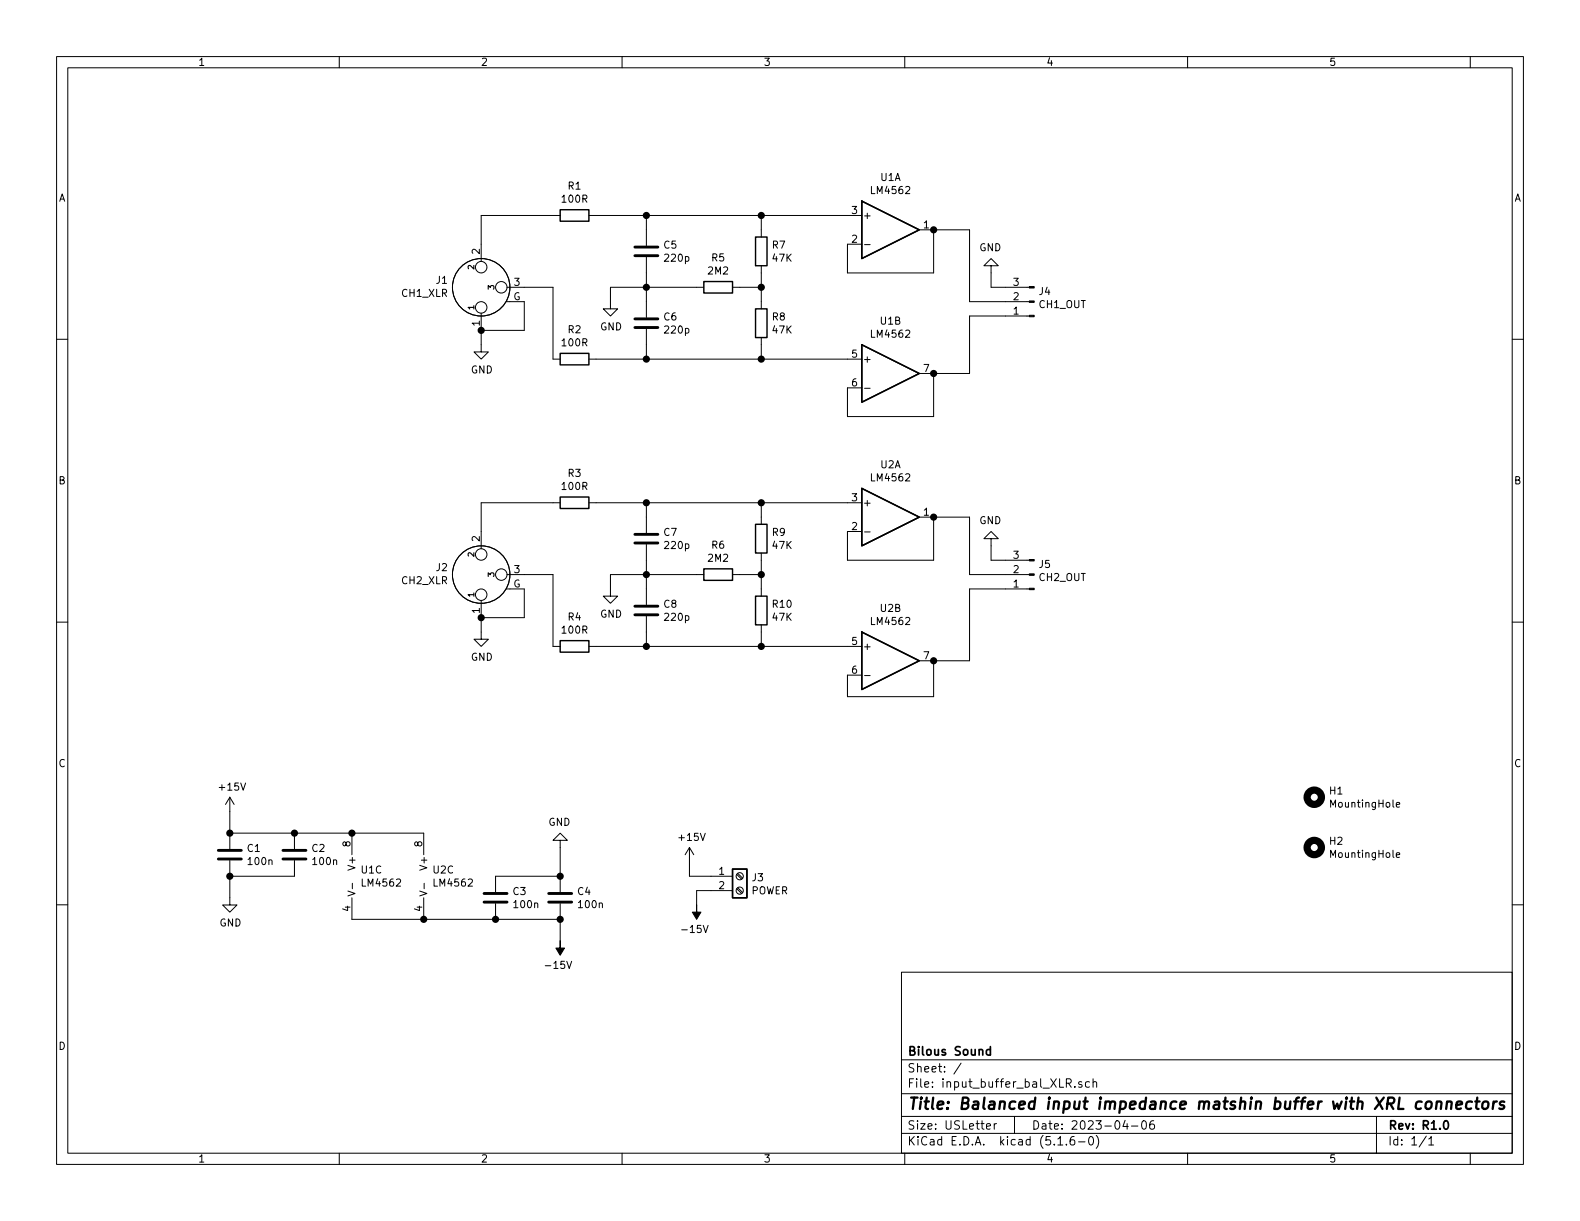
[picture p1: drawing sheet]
EESchema Schematic File Version 4
EELAYER 30 0
EELAYER END
$Descr USLetter 11000 8500
encoding utf-8
Sheet 1 1
Title "Balanced input impedance matshin buffer with XRL connectors"
Date "2023-04-06"
Rev "R1.0"
Comp "Bilous Sound"
Comment1 ""
Comment2 ""
Comment3 ""
Comment4 ""
$EndDescr
$Comp
L Device:R R1
U 1 1
P 4000 1500
F 0 "R1" V 3793 1500 50  0000 C CNN
F 1 "100R" V 3884 1500 50  0000 C CNN
F 2 "local_footprint_lib:R_Axial_DIN0207_L6.3mm_D2.5mm_P10.16mm_Horizontal_centered" V 3930 1500 50  0001 C CNN
F 3 "~" H 4000 1500 50  0001 C CNN
	1    4000 1500
	0    1    1    0   
$EndComp
$Comp
L Device:R R2
U 1 1
P 4000 2500
F 0 "R2" V 3793 2500 50  0000 C CNN
F 1 "100R" V 3884 2500 50  0000 C CNN
F 2 "local_footprint_lib:R_Axial_DIN0207_L6.3mm_D2.5mm_P10.16mm_Horizontal_centered" V 3930 2500 50  0001 C CNN
F 3 "~" H 4000 2500 50  0001 C CNN
	1    4000 2500
	0    1    1    0   
$EndComp
$Comp
L Device:R R3
U 1 1
P 4000 3500
F 0 "R3" V 3793 3500 50  0000 C CNN
F 1 "100R" V 3884 3500 50  0000 C CNN
F 2 "local_footprint_lib:R_Axial_DIN0207_L6.3mm_D2.5mm_P10.16mm_Horizontal_centered" V 3930 3500 50  0001 C CNN
F 3 "~" H 4000 3500 50  0001 C CNN
	1    4000 3500
	0    1    1    0   
$EndComp
$Comp
L Device:R R4
U 1 1
P 4000 4500
F 0 "R4" V 3793 4500 50  0000 C CNN
F 1 "100R" V 3884 4500 50  0000 C CNN
F 2 "local_footprint_lib:R_Axial_DIN0207_L6.3mm_D2.5mm_P10.16mm_Horizontal_centered" V 3930 4500 50  0001 C CNN
F 3 "~" H 4000 4500 50  0001 C CNN
	1    4000 4500
	0    1    1    0   
$EndComp
$Comp
L Device:C C5
U 1 1
P 4500 1750
F 0 "C5" H 4615 1796 50  0000 L CNN
F 1 "220p" H 4615 1705 50  0000 L CNN
F 2 "Capacitor_THT:C_Rect_L7.2mm_W4.5mm_P5.00mm_FKS2_FKP2_MKS2_MKP2" H 4538 1600 50  0001 C CNN
F 3 "~" H 4500 1750 50  0001 C CNN
	1    4500 1750
	1    0    0    -1  
$EndComp
$Comp
L Device:C C6
U 1 1
P 4500 2250
F 0 "C6" H 4615 2296 50  0000 L CNN
F 1 "220p" H 4615 2205 50  0000 L CNN
F 2 "Capacitor_THT:C_Rect_L7.2mm_W4.5mm_P5.00mm_FKS2_FKP2_MKS2_MKP2" H 4538 2100 50  0001 C CNN
F 3 "~" H 4500 2250 50  0001 C CNN
	1    4500 2250
	1    0    0    -1  
$EndComp
$Comp
L Device:C C7
U 1 1
P 4500 3750
F 0 "C7" H 4615 3796 50  0000 L CNN
F 1 "220p" H 4615 3705 50  0000 L CNN
F 2 "Capacitor_THT:C_Rect_L7.2mm_W4.5mm_P5.00mm_FKS2_FKP2_MKS2_MKP2" H 4538 3600 50  0001 C CNN
F 3 "~" H 4500 3750 50  0001 C CNN
	1    4500 3750
	1    0    0    -1  
$EndComp
$Comp
L Device:C C8
U 1 1
P 4500 4250
F 0 "C8" H 4615 4296 50  0000 L CNN
F 1 "220p" H 4615 4205 50  0000 L CNN
F 2 "Capacitor_THT:C_Rect_L7.2mm_W4.5mm_P5.00mm_FKS2_FKP2_MKS2_MKP2" H 4538 4100 50  0001 C CNN
F 3 "~" H 4500 4250 50  0001 C CNN
	1    4500 4250
	1    0    0    -1  
$EndComp
$Comp
L Device:R R5
U 1 1
P 5000 2000
F 0 "R5" V 4793 2000 50  0000 C CNN
F 1 "2M2" V 4884 2000 50  0000 C CNN
F 2 "local_footprint_lib:R_Axial_DIN0207_L6.3mm_D2.5mm_P10.16mm_Horizontal_centered" V 4930 2000 50  0001 C CNN
F 3 "~" H 5000 2000 50  0001 C CNN
	1    5000 2000
	0    1    1    0   
$EndComp
$Comp
L Device:R R7
U 1 1
P 5300 1750
F 0 "R7" H 5370 1796 50  0000 L CNN
F 1 "47K" H 5370 1705 50  0000 L CNN
F 2 "local_footprint_lib:R_Axial_DIN0207_L6.3mm_D2.5mm_P10.16mm_Horizontal_centered" V 5230 1750 50  0001 C CNN
F 3 "~" H 5300 1750 50  0001 C CNN
	1    5300 1750
	1    0    0    -1  
$EndComp
$Comp
L Device:R R8
U 1 1
P 5300 2250
F 0 "R8" H 5370 2296 50  0000 L CNN
F 1 "47K" H 5370 2205 50  0000 L CNN
F 2 "local_footprint_lib:R_Axial_DIN0207_L6.3mm_D2.5mm_P10.16mm_Horizontal_centered" V 5230 2250 50  0001 C CNN
F 3 "~" H 5300 2250 50  0001 C CNN
	1    5300 2250
	1    0    0    -1  
$EndComp
$Comp
L Device:R R6
U 1 1
P 5000 4000
F 0 "R6" V 4793 4000 50  0000 C CNN
F 1 "2M2" V 4884 4000 50  0000 C CNN
F 2 "local_footprint_lib:R_Axial_DIN0207_L6.3mm_D2.5mm_P10.16mm_Horizontal_centered" V 4930 4000 50  0001 C CNN
F 3 "~" H 5000 4000 50  0001 C CNN
	1    5000 4000
	0    1    1    0   
$EndComp
$Comp
L Device:R R9
U 1 1
P 5300 3750
F 0 "R9" H 5370 3796 50  0000 L CNN
F 1 "47K" H 5370 3705 50  0000 L CNN
F 2 "local_footprint_lib:R_Axial_DIN0207_L6.3mm_D2.5mm_P10.16mm_Horizontal_centered" V 5230 3750 50  0001 C CNN
F 3 "~" H 5300 3750 50  0001 C CNN
	1    5300 3750
	1    0    0    -1  
$EndComp
$Comp
L Device:R R10
U 1 1
P 5300 4250
F 0 "R10" H 5370 4296 50  0000 L CNN
F 1 "47K" H 5370 4205 50  0000 L CNN
F 2 "local_footprint_lib:R_Axial_DIN0207_L6.3mm_D2.5mm_P10.16mm_Horizontal_centered" V 5230 4250 50  0001 C CNN
F 3 "~" H 5300 4250 50  0001 C CNN
	1    5300 4250
	1    0    0    -1  
$EndComp
$Comp
L Amplifier_Operational:LM4562 U1
U 1 1
P 6200 1600
F 0 "U1" H 6200 1967 50  0000 C CNN
F 1 "LM4562" H 6200 1876 50  0000 C CNN
F 2 "local_footprint_lib:DIP-8_W7.62mm_centered" H 6200 1600 50  0001 C CNN
F 3 "http://www.ti.com/lit/ds/symlink/lm4562.pdf" H 6200 1600 50  0001 C CNN
	1    6200 1600
	1    0    0    -1  
$EndComp
$Comp
L Amplifier_Operational:LM4562 U1
U 2 1
P 6200 2600
F 0 "U1" H 6200 2967 50  0000 C CNN
F 1 "LM4562" H 6200 2876 50  0000 C CNN
F 2 "local_footprint_lib:DIP-8_W7.62mm_centered" H 6200 2600 50  0001 C CNN
F 3 "http://www.ti.com/lit/ds/symlink/lm4562.pdf" H 6200 2600 50  0001 C CNN
	2    6200 2600
	1    0    0    -1  
$EndComp
$Comp
L Amplifier_Operational:LM4562 U1
U 3 1
P 2550 6100
F 0 "U1" H 2508 6146 50  0000 L CNN
F 1 "LM4562" H 2508 6055 50  0000 L CNN
F 2 "local_footprint_lib:DIP-8_W7.62mm_centered" H 2550 6100 50  0001 C CNN
F 3 "http://www.ti.com/lit/ds/symlink/lm4562.pdf" H 2550 6100 50  0001 C CNN
	3    2550 6100
	1    0    0    -1  
$EndComp
$Comp
L Amplifier_Operational:LM4562 U2
U 1 1
P 6200 3600
F 0 "U2" H 6200 3967 50  0000 C CNN
F 1 "LM4562" H 6200 3876 50  0000 C CNN
F 2 "local_footprint_lib:DIP-8_W7.62mm_centered" H 6200 3600 50  0001 C CNN
F 3 "http://www.ti.com/lit/ds/symlink/lm4562.pdf" H 6200 3600 50  0001 C CNN
	1    6200 3600
	1    0    0    -1  
$EndComp
$Comp
L Amplifier_Operational:LM4562 U2
U 2 1
P 6200 4600
F 0 "U2" H 6200 4967 50  0000 C CNN
F 1 "LM4562" H 6200 4876 50  0000 C CNN
F 2 "local_footprint_lib:DIP-8_W7.62mm_centered" H 6200 4600 50  0001 C CNN
F 3 "http://www.ti.com/lit/ds/symlink/lm4562.pdf" H 6200 4600 50  0001 C CNN
	2    6200 4600
	1    0    0    -1  
$EndComp
$Comp
L Amplifier_Operational:LM4562 U2
U 3 1
P 3050 6100
F 0 "U2" H 3008 6146 50  0000 L CNN
F 1 "LM4562" H 3008 6055 50  0000 L CNN
F 2 "local_footprint_lib:DIP-8_W7.62mm_centered" H 3050 6100 50  0001 C CNN
F 3 "http://www.ti.com/lit/ds/symlink/lm4562.pdf" H 3050 6100 50  0001 C CNN
	3    3050 6100
	1    0    0    -1  
$EndComp
$Comp
L Device:C C3
U 1 1
P 3450 6250
F 0 "C3" H 3565 6296 50  0000 L CNN
F 1 "100n" H 3565 6205 50  0000 L CNN
F 2 "local_footprint_lib:C_Disc_D3.8mm_W2.6mm_P2.50mm_centered" H 3488 6100 50  0001 C CNN
F 3 "~" H 3450 6250 50  0001 C CNN
	1    3450 6250
	1    0    0    -1  
$EndComp
$Comp
L Device:C C4
U 1 1
P 3900 6250
F 0 "C4" H 4015 6296 50  0000 L CNN
F 1 "100n" H 4015 6205 50  0000 L CNN
F 2 "local_footprint_lib:C_Disc_D3.8mm_W2.6mm_P2.50mm_centered" H 3938 6100 50  0001 C CNN
F 3 "~" H 3900 6250 50  0001 C CNN
	1    3900 6250
	1    0    0    -1  
$EndComp
$Comp
L Device:C C1
U 1 1
P 1600 5950
F 0 "C1" H 1715 5996 50  0000 L CNN
F 1 "100n" H 1715 5905 50  0000 L CNN
F 2 "local_footprint_lib:C_Disc_D3.8mm_W2.6mm_P2.50mm_centered" H 1638 5800 50  0001 C CNN
F 3 "~" H 1600 5950 50  0001 C CNN
	1    1600 5950
	1    0    0    -1  
$EndComp
$Comp
L Device:C C2
U 1 1
P 2050 5950
F 0 "C2" H 2165 5996 50  0000 L CNN
F 1 "100n" H 2165 5905 50  0000 L CNN
F 2 "local_footprint_lib:C_Disc_D3.8mm_W2.6mm_P2.50mm_centered" H 2088 5800 50  0001 C CNN
F 3 "~" H 2050 5950 50  0001 C CNN
	1    2050 5950
	1    0    0    -1  
$EndComp
$Comp
L Connector:Conn_01x03_Male J4
U 1 1
P 7200 2100
F 0 "J4" H 7172 2032 50  0000 R CNN
F 1 "CH1_OUT" H 7172 2123 50  0000 R CNN
F 2 "local_footprint_lib:TerminalBlock_ Amphenol_01_03_P3.50mm" H 7200 2100 50  0001 C CNN
F 3 "~" H 7200 2100 50  0001 C CNN
	1    7200 2100
	-1   0    0    1   
$EndComp
$Comp
L Connector:Conn_01x03_Male J5
U 1 1
P 7200 4000
F 0 "J5" H 7172 3932 50  0000 R CNN
F 1 "CH2_OUT" H 7172 4023 50  0000 R CNN
F 2 "local_footprint_lib:TerminalBlock_ Amphenol_01_03_P3.50mm" H 7200 4000 50  0001 C CNN
F 3 "~" H 7200 4000 50  0001 C CNN
	1    7200 4000
	-1   0    0    1   
$EndComp
$Comp
L Connector:XLR3_Ground J2
U 1 1
P 3350 4000
F 0 "J2" V 3396 4228 50  0000 L CNN
F 1 "CH2_XLR" V 3305 4228 50  0000 L CNN
F 2 "local_footprint_lib:Jack_XLR_Neutrik_NC3FAAH2_Horizontal_centered" H 3350 4000 50  0001 C CNN
F 3 " ~" H 3350 4000 50  0001 C CNN
	1    3350 4000
	0    -1   -1   0   
$EndComp
$Comp
L Connector:XLR3_Ground J1
U 1 1
P 3350 2000
F 0 "J1" V 3396 2228 50  0000 L CNN
F 1 "CH1_XLR" V 3305 2228 50  0000 L CNN
F 2 "local_footprint_lib:Jack_XLR_Neutrik_NC3FAAH2_Horizontal_centered" H 3350 2000 50  0001 C CNN
F 3 " ~" H 3350 2000 50  0001 C CNN
	1    3350 2000
	0    -1   -1   0   
$EndComp
$Comp
L power:GND #PWR05
U 1 1
P 4250 2100
F 0 "#PWR05" H 4250 1850 50  0001 C CNN
F 1 "GND" H 4255 1927 50  0000 C CNN
F 2 "" H 4250 2100 50  0001 C CNN
F 3 "" H 4250 2100 50  0001 C CNN
	1    4250 2100
	1    0    0    -1  
$EndComp
Wire Wire Line
	4850 2000 4500 2000
Wire Wire Line
	3650 2000 3850 2000
Wire Wire Line
	3850 2000 3850 2500
Wire Wire Line
	4150 2500 4500 2500
Wire Wire Line
	5900 1500 5300 1500
Wire Wire Line
	3350 1500 3350 1700
Wire Wire Line
	3650 2100 3650 2300
Wire Wire Line
	3650 2300 3350 2300
$Comp
L power:GND #PWR03
U 1 1
P 3350 2400
F 0 "#PWR03" H 3350 2150 50  0001 C CNN
F 1 "GND" H 3355 2227 50  0000 C CNN
F 2 "" H 3350 2400 50  0001 C CNN
F 3 "" H 3350 2400 50  0001 C CNN
	1    3350 2400
	1    0    0    -1  
$EndComp
Wire Wire Line
	3350 2300 3350 2400
Connection ~ 3350 2300
Wire Wire Line
	4500 2100 4500 2000
Connection ~ 4500 2000
Wire Wire Line
	4500 1900 4500 2000
Wire Wire Line
	4500 1600 4500 1500
Connection ~ 4500 1500
Wire Wire Line
	4500 1500 4150 1500
Wire Wire Line
	4500 2400 4500 2500
Connection ~ 4500 2500
Wire Wire Line
	4500 2500 5300 2500
Wire Wire Line
	5150 2000 5300 2000
Wire Wire Line
	5300 2000 5300 1900
Wire Wire Line
	5300 2100 5300 2000
Connection ~ 5300 2000
Wire Wire Line
	5300 2400 5300 2500
Connection ~ 5300 2500
Wire Wire Line
	5300 2500 5900 2500
Wire Wire Line
	5300 1600 5300 1500
Connection ~ 5300 1500
Wire Wire Line
	5300 1500 4500 1500
Wire Wire Line
	5900 1700 5900 1900
Wire Wire Line
	5900 1900 6500 1900
Wire Wire Line
	6500 1900 6500 1600
Wire Wire Line
	5900 2700 5900 2900
Wire Wire Line
	5900 2900 6500 2900
Wire Wire Line
	6500 2900 6500 2600
Wire Wire Line
	6750 1600 6750 2100
Wire Wire Line
	6750 2100 7000 2100
Wire Wire Line
	6500 1600 6750 1600
Connection ~ 6500 1600
Wire Wire Line
	6500 2600 6750 2600
Wire Wire Line
	6750 2600 6750 2200
Wire Wire Line
	6750 2200 7000 2200
Connection ~ 6500 2600
Wire Wire Line
	6500 3600 6750 3600
Wire Wire Line
	6750 3600 6750 4000
Wire Wire Line
	6750 4000 7000 4000
Wire Wire Line
	7000 4100 6750 4100
Wire Wire Line
	6750 4100 6750 4600
Wire Wire Line
	6750 4600 6500 4600
Wire Wire Line
	5900 3500 5300 3500
Wire Wire Line
	4150 4500 4500 4500
Wire Wire Line
	3350 3500 3350 3700
Wire Wire Line
	3650 4000 3850 4000
Wire Wire Line
	3850 4000 3850 4500
$Comp
L power:GND #PWR06
U 1 1
P 4250 4100
F 0 "#PWR06" H 4250 3850 50  0001 C CNN
F 1 "GND" H 4255 3927 50  0000 C CNN
F 2 "" H 4250 4100 50  0001 C CNN
F 3 "" H 4250 4100 50  0001 C CNN
	1    4250 4100
	1    0    0    -1  
$EndComp
Wire Wire Line
	4850 4000 4500 4000
Wire Wire Line
	4500 4100 4500 4000
Connection ~ 4500 4000
Wire Wire Line
	4500 4400 4500 4500
Connection ~ 4500 4500
Wire Wire Line
	4500 4500 5300 4500
Wire Wire Line
	4500 3900 4500 4000
Wire Wire Line
	4500 3600 4500 3500
Connection ~ 4500 3500
Wire Wire Line
	4500 3500 4150 3500
Wire Wire Line
	5300 3900 5300 4000
Wire Wire Line
	5150 4000 5300 4000
Connection ~ 5300 4000
Wire Wire Line
	5300 4000 5300 4100
Wire Wire Line
	5900 3700 5900 3900
Wire Wire Line
	5900 3900 6500 3900
Wire Wire Line
	6500 3900 6500 3600
Connection ~ 6500 3600
Wire Wire Line
	5900 4700 5900 4850
Wire Wire Line
	5900 4850 6500 4850
Wire Wire Line
	6500 4850 6500 4600
Connection ~ 6500 4600
Wire Wire Line
	3650 4100 3650 4300
Wire Wire Line
	3650 4300 3350 4300
$Comp
L power:GND #PWR04
U 1 1
P 3350 4400
F 0 "#PWR04" H 3350 4150 50  0001 C CNN
F 1 "GND" H 3355 4227 50  0000 C CNN
F 2 "" H 3350 4400 50  0001 C CNN
F 3 "" H 3350 4400 50  0001 C CNN
	1    3350 4400
	1    0    0    -1  
$EndComp
Wire Wire Line
	3350 4400 3350 4300
Connection ~ 3350 4300
Wire Wire Line
	5300 4400 5300 4500
Connection ~ 5300 4500
Wire Wire Line
	5300 4500 5900 4500
Wire Wire Line
	5300 3600 5300 3500
Connection ~ 5300 3500
Wire Wire Line
	5300 3500 4500 3500
$Comp
L power:GND #PWR013
U 1 1
P 6900 3800
F 0 "#PWR013" H 6900 3550 50  0001 C CNN
F 1 "GND" H 6905 3627 50  0000 C CNN
F 2 "" H 6900 3800 50  0001 C CNN
F 3 "" H 6900 3800 50  0001 C CNN
	1    6900 3800
	-1   0    0    1   
$EndComp
Wire Wire Line
	6900 3800 6900 3900
Wire Wire Line
	6900 3900 7000 3900
$Comp
L power:GND #PWR012
U 1 1
P 6900 1900
F 0 "#PWR012" H 6900 1650 50  0001 C CNN
F 1 "GND" H 6905 1727 50  0000 C CNN
F 2 "" H 6900 1900 50  0001 C CNN
F 3 "" H 6900 1900 50  0001 C CNN
	1    6900 1900
	-1   0    0    1   
$EndComp
Wire Wire Line
	6900 1900 6900 2000
Wire Wire Line
	6900 2000 7000 2000
Wire Wire Line
	2950 5800 2450 5800
Connection ~ 2450 5800
Wire Wire Line
	2450 6400 2950 6400
Connection ~ 2950 6400
Wire Wire Line
	2950 6400 3450 6400
Connection ~ 3450 6400
Wire Wire Line
	3450 6100 3900 6100
Wire Wire Line
	3450 6400 3900 6400
Wire Wire Line
	2050 5800 2450 5800
Connection ~ 2050 5800
Wire Wire Line
	1600 5800 2050 5800
Wire Wire Line
	1600 6100 2050 6100
$Comp
L power:GND #PWR02
U 1 1
P 1600 6250
F 0 "#PWR02" H 1600 6000 50  0001 C CNN
F 1 "GND" H 1605 6077 50  0000 C CNN
F 2 "" H 1600 6250 50  0001 C CNN
F 3 "" H 1600 6250 50  0001 C CNN
	1    1600 6250
	1    0    0    -1  
$EndComp
$Comp
L power:GND #PWR07
U 1 1
P 3900 5900
F 0 "#PWR07" H 3900 5650 50  0001 C CNN
F 1 "GND" H 3905 5727 50  0000 C CNN
F 2 "" H 3900 5900 50  0001 C CNN
F 3 "" H 3900 5900 50  0001 C CNN
	1    3900 5900
	-1   0    0    1   
$EndComp
Wire Wire Line
	3900 5900 3900 6100
Connection ~ 3900 6100
Wire Wire Line
	1600 6250 1600 6100
Connection ~ 1600 6100
$Comp
L power:+15V #PWR01
U 1 1
P 1600 5650
F 0 "#PWR01" H 1600 5500 50  0001 C CNN
F 1 "+15V" H 1615 5823 50  0000 C CNN
F 2 "" H 1600 5650 50  0001 C CNN
F 3 "" H 1600 5650 50  0001 C CNN
	1    1600 5650
	1    0    0    -1  
$EndComp
Wire Wire Line
	1600 5650 1600 5800
Connection ~ 1600 5800
$Comp
L power:-15V #PWR08
U 1 1
P 3900 6550
F 0 "#PWR08" H 3900 6650 50  0001 C CNN
F 1 "-15V" H 3915 6723 50  0000 C CNN
F 2 "" H 3900 6550 50  0001 C CNN
F 3 "" H 3900 6550 50  0001 C CNN
	1    3900 6550
	-1   0    0    1   
$EndComp
Wire Wire Line
	3900 6400 3900 6550
Connection ~ 3900 6400
$Comp
L power:-15V #PWR011
U 1 1
P 4850 6300
F 0 "#PWR011" H 4850 6400 50  0001 C CNN
F 1 "-15V" H 4865 6473 50  0000 C CNN
F 2 "" H 4850 6300 50  0001 C CNN
F 3 "" H 4850 6300 50  0001 C CNN
	1    4850 6300
	-1   0    0    1   
$EndComp
$Comp
L power:+15V #PWR010
U 1 1
P 4800 6000
F 0 "#PWR010" H 4800 5850 50  0001 C CNN
F 1 "+15V" H 4815 6173 50  0000 C CNN
F 2 "" H 4800 6000 50  0001 C CNN
F 3 "" H 4800 6000 50  0001 C CNN
	1    4800 6000
	1    0    0    -1  
$EndComp
Wire Wire Line
	4800 6000 4800 6100
Wire Wire Line
	4800 6100 4950 6100
Wire Wire Line
	4950 6200 4850 6200
Wire Wire Line
	4850 6200 4850 6300
$Comp
L Mechanical:MountingHole H1
U 1 1
P 9150 5550
F 0 "H1" H 9250 5596 50  0000 L CNN
F 1 "MountingHole" H 9250 5505 50  0000 L CNN
F 2 "MountingHole:MountingHole_3.5mm_Pad_Via" H 9150 5550 50  0001 C CNN
F 3 "~" H 9150 5550 50  0001 C CNN
	1    9150 5550
	1    0    0    -1  
$EndComp
$Comp
L Mechanical:MountingHole H2
U 1 1
P 9150 5900
F 0 "H2" H 9250 5946 50  0000 L CNN
F 1 "MountingHole" H 9250 5855 50  0000 L CNN
F 2 "MountingHole:MountingHole_3.5mm_Pad_Via" H 9150 5900 50  0001 C CNN
F 3 "~" H 9150 5900 50  0001 C CNN
	1    9150 5900
	1    0    0    -1  
$EndComp
$Comp
L Connector:Screw_Terminal_01x02 J3
U 1 1
P 5150 6100
F 0 "J3" H 5230 6092 50  0000 L CNN
F 1 "POWER" H 5230 6001 50  0000 L CNN
F 2 "local_footprint_lib:TerminalBlock_ Amphenol_01_02_P3.50mm" H 5150 6100 50  0001 C CNN
F 3 "~" H 5150 6100 50  0001 C CNN
	1    5150 6100
	1    0    0    -1  
$EndComp
Wire Wire Line
	3350 1500 3850 1500
Wire Wire Line
	3350 3500 3850 3500
Wire Wire Line
	4250 2100 4250 2000
Wire Wire Line
	4250 2000 4500 2000
Wire Wire Line
	4250 4100 4250 4000
Wire Wire Line
	4250 4000 4500 4000
$EndSCHEMATC
